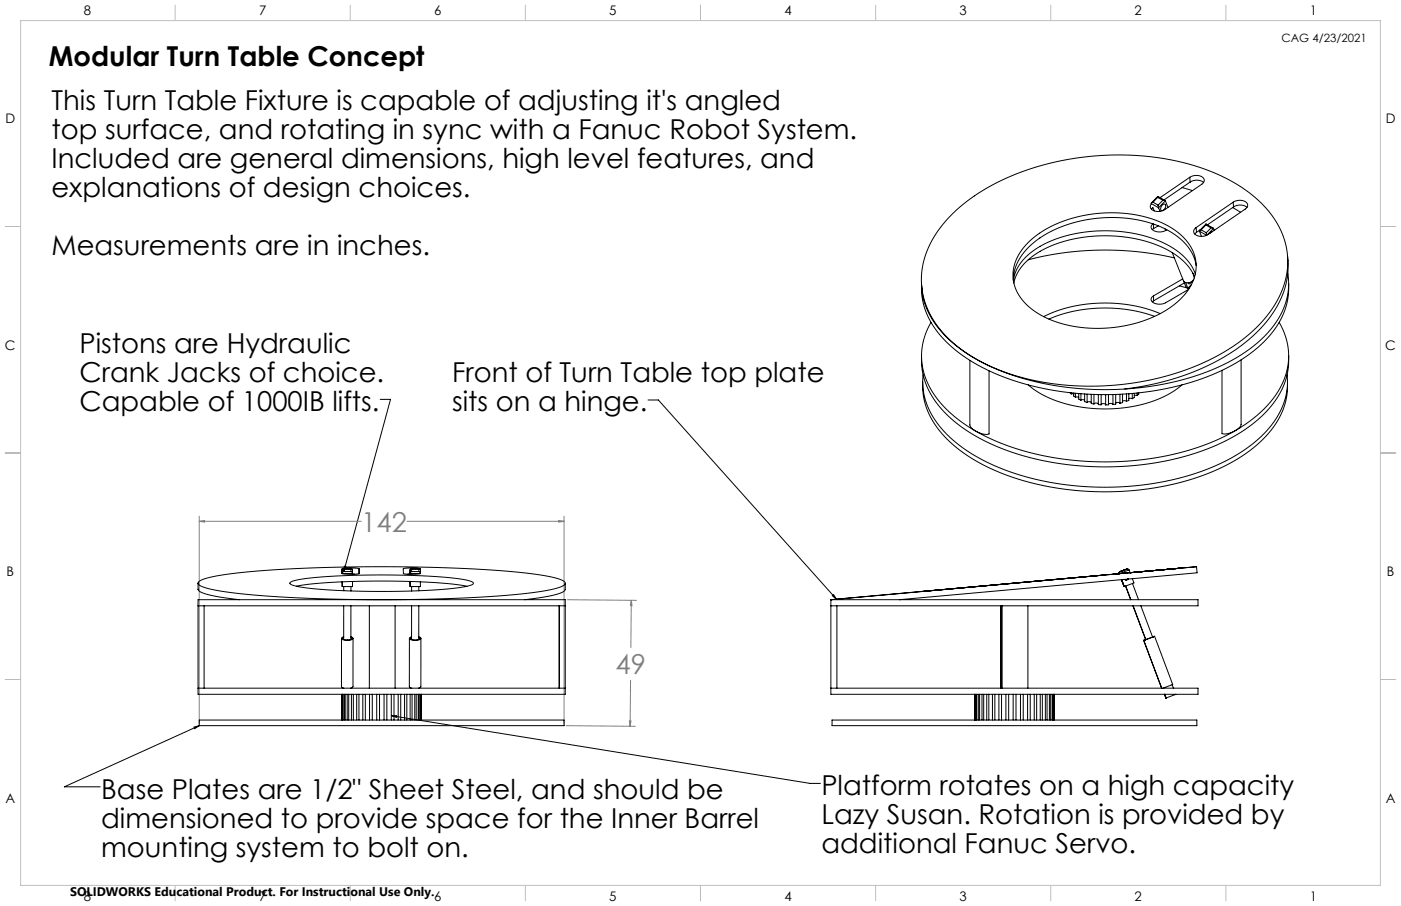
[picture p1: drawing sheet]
<svg xmlns="http://www.w3.org/2000/svg" width="864mm" height="559mm" viewBox="0 0 864 559" stroke-linecap="round" stroke-linejoin="round" font-family="sans-serif">
<path d="M234 246h7l-29 107M399 247h7l110 123M212 349h1l-1 4zM513 367h1l2 3zM120 448h3l-3 1zM123 448l-83 37h22M241 441h4l-1 1zM241 441l258 42h7" fill="none" stroke="#000" stroke-width=".62"/>
<path d="M123 318v128M348 318v128M123 322l3-1v1zM123 322h100M251 322h97M344 321l4 1h-4zM350 370h42M389 370l1 4h-1zM389 370v29M389 420l-1 28M349 448h43M388 445h1l-1 3z" fill="none" stroke="#808080" stroke-width=".62"/>
<g fill="none" stroke="#c0c0c0" stroke-width=".62">
<path d="M13 13h838v533h-838zM108 3v10M216 3v10M324 3v10M432 3v10M540 3v10M648 3v10M756 3v10M3 140h10M851 140h9M3 279h10M851 279h9"/>
<path d="M3 419h10M851 419h9M108 546v10M216 546v10M324 546v10M432 546v10M540 546v10M648 546v10M756 546v10"/>
</g>
<path d="M212 349h1l-1 4zM241 441h4l-1 1zM120 448h3l-3 1zM513 367h1l2 3z" fill="#000"/>
<path d="M388 445h1l-1 3zM389 370l1 4h-1zM123 322l3-1v1zM344 321l4 1h-4z" fill="#808080"/>
<g fill="none" stroke="#000" stroke-width=".62">
<path d="M729 116l6 2M733 109l3-1 4 1a2.7 2.7 0 0 1 2 2 2.7 2.7 0 0 1-1 3l-24 16h-2h-3a2.7 2.7 0 0 1-3-1 2.7 2.7 0 0 1 1-3M733 109l-18 13M733 109l1 3M734 112l4-1 4 2M734 112l-16 11M587 132a143 143 0 0 1 84-35 150 150 0 0 1 91 17 59 59 0 0 1 32 43 57 57 0 0 1-21 47 147 147 0 0 1-89 34 144 144 0 0 1-89-20 56 56 0 0 1-27-45 57 57 0 0 1 19-41zM710 126l4 2M710 126h.1M710 129l1-1v2M711 125l-1 1M711 125l3 2"/>
<path d="M711 138a2.6 2.6 0 0 0-1 3 2.6 2.6 0 0 0 3 2h3l3-1M711 138v3M714 122l3 2M714 122l-3 3M714 121l-4 4M714 121v1M714 121l4 3M714 127v1M714 139l-3 2M714 128l1 2M716 127a1.6 1.6 0 0 1 3-1 1.3 1.3 0 0 1-1 2v1a1.5 1.5 0 0 1-3 0 1.4 1.4 0 0 1 1-2zM717 124h1"/>
<path d="M717 124l-3 3M718 124l-4 4M718 124l2 4M743 139l-3 3M743 139l3 2M743 138l-4 4M743 138v1M743 138l5 3M760 128l5 3M760 125l3-1h3a2.7 2.7 0 0 1 3 2 2.7 2.7 0 0 1-1 3l-23 16M760 125l-23 15M760 125v3"/>
<path d="M760 128l5-2 4 2M760 128l-16 11M634 149a79 79 0 0 1 64-17 49 49 0 0 1 36 21 26 26 0 0 1-7 32 80 80 0 0 1-67 16 45 45 0 0 1-34-22 26 26 0 0 1 8-30zM711 141l-1 1M718 141l1 1M723 156l8 21 1 1M724 159a190 190 0 0 0-90 1M737 140a3 3 0 0 0-1 4 3 3 0 0 0 4 2l4-1M737 140l1 3M738 143l-2 1M739 143l5 2M739 143l2 3"/>
<path d="M740 142l-2 1M740 142l-1 1M740 142l4 2M744 144v1M744 145h.1M746 141h2M746 141l-2 3M747 143l-1 1M748 141l-4 4M748 141v1M794 158a56 56 0 0 1-19 47 142 142 0 0 1-82 35M568 176v2"/>
<path d="M727 176l6 2M729 172l-18 10M730 175l-19 11M731 174l1 4M733 179l-15 8-3 1-3-1a2.4 2.4 0 0 1-2-2 2.4 2.4 0 0 1 1-3M734 175l-2 3M734 174a.8 .8 0 0 1-1 1 .8 .8 0 0 1-1-1M735 169l1 2M735 169h.1M736 172l-3 2a3 3 0 0 1-4-1M736 171a42 42 0 0 0-28-22 88 88 0 0 0-70 8 29 29 0 0 0-13 18M737 169a38 38 0 0 0-25-21 89 89 0 0 0-73 5 28 28 0 0 0-14 20"/>
<path d="M737 164a34 34 0 0 0-23-25 82 82 0 0 0-77 11 30 30 0 0 0-12 23M794 169a46 46 0 0 1-18 41 134 134 0 0 1-74 29 171 171 0 0 1-103-19 60 60 0 0 1-30-38l-1-7a49 49 0 0 0 22 42 147 147 0 0 0 83 26 164 164 0 0 0 93-21 57 57 0 0 0 28-39v-8M574 199a41 41 0 0 0 7 50 115 115 0 0 0 63 32 180 180 0 0 0 113-13 68 68 0 0 0 36-37 40 40 0 0 0-4-32M711 186h-1M711 182v4M712 195a92 92 0 0 0-65 2M715 193a90 90 0 0 0-72 2M568 220a49 49 0 0 0 22 41 147 147 0 0 0 83 27 164 164 0 0 0 93-22 57 57 0 0 0 28-38v-8M569 236a49 49 0 0 0 21 41 145 145 0 0 0 82 26 163 163 0 0 0 93-21 57 57 0 0 0 28-38l1-8M569 231a47 47 0 0 0 20 41 141 141 0 0 0 80 28 164 164 0 0 0 96-21 57 57 0 0 0 28-38v-10M598 222v40l1 2 3 2 6 2h2v-39M634 237a78 78 0 0 0 56 15 68 68 0 0 0 39-15"/>
<path d="M765 222v40l-1 2-3 2-6 2-2-1v-39M660 242v1M660 243h2M662 242v2l1 1M663 245h2M663 243v2M665 243v3l1 1M666 247h3M666 243v4M669 243v5h1M670 248h1h2M670 243v5"/>
<path d="M673 243v6h1M674 249h2h1M674 243v6M677 243v7h2M679 250l1-1 2 1M679 243v7M682 243v7M683 250h-1M683 243v7M686 249h-1l-2 1M686 243v6M688 243v6h-2"/>
<path d="M690 249l-1-1-1 1M690 243v6M692 243v5l-2 1M694 248l-1-1-1 1M694 243v5M696 243v4l-2 1M698 246h-2M698 243v3M699 243v2l-1 1M701 244h-2M701 242v2M702 242v1l-1 1"/>
<path d="M122 360v4a23 23 0 0 0 14 4l12 2M123 359a77 77 0 0 1 28-6l41-3h52l50 1 36 3a37 37 0 0 1 18 5v1a16 16 0 0 1-10 4l-16 2-22 2-29 1-29 1-58-1-24-2-19-2a37 37 0 0 1-19-5zM179 359l5-1 10-2 32-1h36l15 1 10 2a4 4 0 0 1 5 2l-4 2-11 1-33 2-37-1-15-1-9-1a4 4 0 0 1-4-3zM211 360v2M211 352v1M211 352v2M211 353v1M211 359v3M211 354v-3h10v3h-10M211 354h.1M211 354h6M212 351h5"/>
<path d="M212 351l-1 1M212 351h4M212 351v2M212 353l-1 1M212 353h4M216 351h1v3M216 351v2M216 353l1 1M217 359v3h-6M217 354h2M217 354h.1M253 360v2"/>
<path d="M253 359v3M253 354h-2M253 352v2M253 353v1zM253 354h6M253 351h6M254 351l-1 1M254 351v2M254 351h4M254 353l-1 1M254 353h4M258 351h1v3"/>
<path d="M258 351v2M258 353l1 1M259 351l-3-1-7 1v3h10M259 359v3h-6M259 354h.1M348 360v4a16 16 0 0 1-10 4l-15 2M686 354h4zM690 354h.1M690 354h-4h4M690 353v1M690 353h1M691 353l-1 1"/>
<path d="M694 358l1-1zM694 353h1zM695 351h.1M695 351l-5 2M695 353l-2 1 2-1M695 351l1 1M695 351l-4 2M695 357h-2M696 352l1 1 41-3-226 20 178-16M696 352l-6 2M698 357l1 3-6 2-2-4M698 360l4 10"/>
<path d="M724 351h.1M724 351l5-1zM724 351l-33 3M738 350v3l-184 17M122 374v50M126 374v50M183 362l20-3 32-1 32 1 21 3M212 374v20M212 362v2M216 374v20M216 362v2M228 374v50"/>
<path d="M244 374v50M254 374v20M254 362v3M258 374v20M258 362v2M345 374v50M348 374h-226v-4h226v58h-226v-4h226M512 370h.1M512 370v58h226v-4h-226M512 370h226v4h-226M516 374v50M569 365l112-10z"/>
<path d="M617 374v50M618 374v50M634 374v50M694 361l3 9-3-9M703 374l7 19M211 394l-1 29 2 1M212 393a.9 .9 0 0 0-1 1 1.1 1.1 0 0 0 2 1h3a.9 .9 0 0 0 1-1 .9 .9 0 0 0-1-1M212 393a1.1 1.1 0 0 0-1 1 1.1 1.1 0 0 0 1 1h4a1.1 1.1 0 0 0 2-1 1.1 1.1 0 0 0-2-1M218 394v29l-2 1M252 394v29l2 1M254 393a.9 .9 0 0 0-1 1 1.1 1.1 0 0 0 2 1h2a1.1 1.1 0 0 0 2-1 .8 .8 0 0 0-1-1M254 393a1.1 1.1 0 0 0-2 1 1.1 1.1 0 0 0 2 1h4a1 1 0 0 0 1-1 1 1 0 0 0-1-1"/>
<path d="M259 394v29l-1 1M705 395l11 29M706 395l-8-21 8 21M706 394l-1 1M710 393h1zM710 393l2-1zM710 393h1l-5 2v-1M712 392v1M712 392l11 30M712 392l-2 1M712 392l-7 3 1-1M211 428v16"/>
<path d="M212 428v16M213 428v16M214 428v16M215 428v16M217 428v16M218 428v16M220 428v16M221 428v16M224 428v16M225 428v16M228 428v16M229 428v16"/>
<path d="M232 428v16M234 428v16M237 428v16M238 428v16M241 428v16M243 428v16M245 428v16M247 428v16M249 428v16M251 428v16M253 428v16M254 428v16"/>
<path d="M256 428v16M257 428v16M258 428v16M259 428v16M260 428v16M601 428v16M602 428v16M603 428v16M604 428v16M605 428v16M606 428v16M608 428v16"/>
<path d="M610 428v16M612 428v16M613 428v16M616 428v16M617 428v16M620 428v16M622 428v16M625 428v16M626 428v16M629 428v16M631 428v16M633 428v16"/>
<path d="M635 428v16M638 428v16M639 428v16M641 428v16M643 428v16M644 428v16M645 428v16M647 428v16M648 428v16M649 428v16M650 428v16M718 428l1 3 6-3"/>
<path d="M723 422l-6 2M723 422v2M725 428h.1M123 444h225v4h-225zM513 444h225v4h-225z"/>
</g>
<g font-size="16.9">
<text x="30" y="41">Modular Turn Table Concept</text>
<text x="32" y="68">This Turn Table Fixture is capable of adjusting it's angled</text>
<text x="32" y="86">top surface, and rotating in sync with a Fanuc Robot System.</text>
<text x="32" y="104">Included are general dimensions, high level features, and</text>
<text x="32" y="122">explanations of design choices.</text>
<text x="32" y="157">Measurements are in inches.</text>
<text x="49" y="218">Pistons are Hydraulic</text>
<text x="49" y="235">Crank Jacks of choice.</text>
<text x="279" y="236">Front of Turn Table top plate</text>
<text x="49" y="253">Capable of 1000IB lifts.</text>
<text x="279" y="254">sits on a hinge.</text>
<text x="506" y="490">Platform rotates on a high capacity</text>
<text x="62" y="493">Base Plates are 1/2&quot; Sheet Steel, and should be</text>
<text x="506" y="508">Lazy Susan. Rotation is provided by</text>
<text x="62" y="510">dimensioned to provide space for the Inner Barrel</text>
<text x="506" y="526">additional Fanuc Servo.</text>
<text x="62" y="528">mounting system to bolt on.</text>
</g>
<g font-size="16.9" fill="#808080">
<text x="223" y="328">142</text>
<text x="379" y="416">49</text>
</g>
<g font-size="8.1">
<text x="52" y="9">8</text>
<text x="160" y="9">7</text>
<text x="268" y="9">6</text>
<text x="376" y="9">5</text>
<text x="483" y="9">4</text>
<text x="591" y="9">3</text>
<text x="699" y="9">2</text>
<text x="807" y="9">1</text>
<text x="3" y="76">D</text>
<text x="854" y="76">D</text>
<text x="3" y="216">C</text>
<text x="854" y="216">C</text>
<text x="4" y="355">B</text>
<text x="855" y="355">B</text>
<text x="3" y="495">A</text>
<text x="854" y="495">A</text>
<text x="52" y="555">8</text>
<text x="160" y="555">7</text>
<text x="268" y="555">6</text>
<text x="376" y="555">5</text>
<text x="483" y="555">4</text>
<text x="591" y="555">3</text>
<text x="699" y="555">2</text>
<text x="807" y="555">1</text>
</g>
<text font-size="7.7" x="43" y="553">SOLIDWORKS Educational Product. For Instructional Use Only.</text>
<text font-size="7.1" x="790" y="26">CAG 4/23/2021</text>
</svg>
